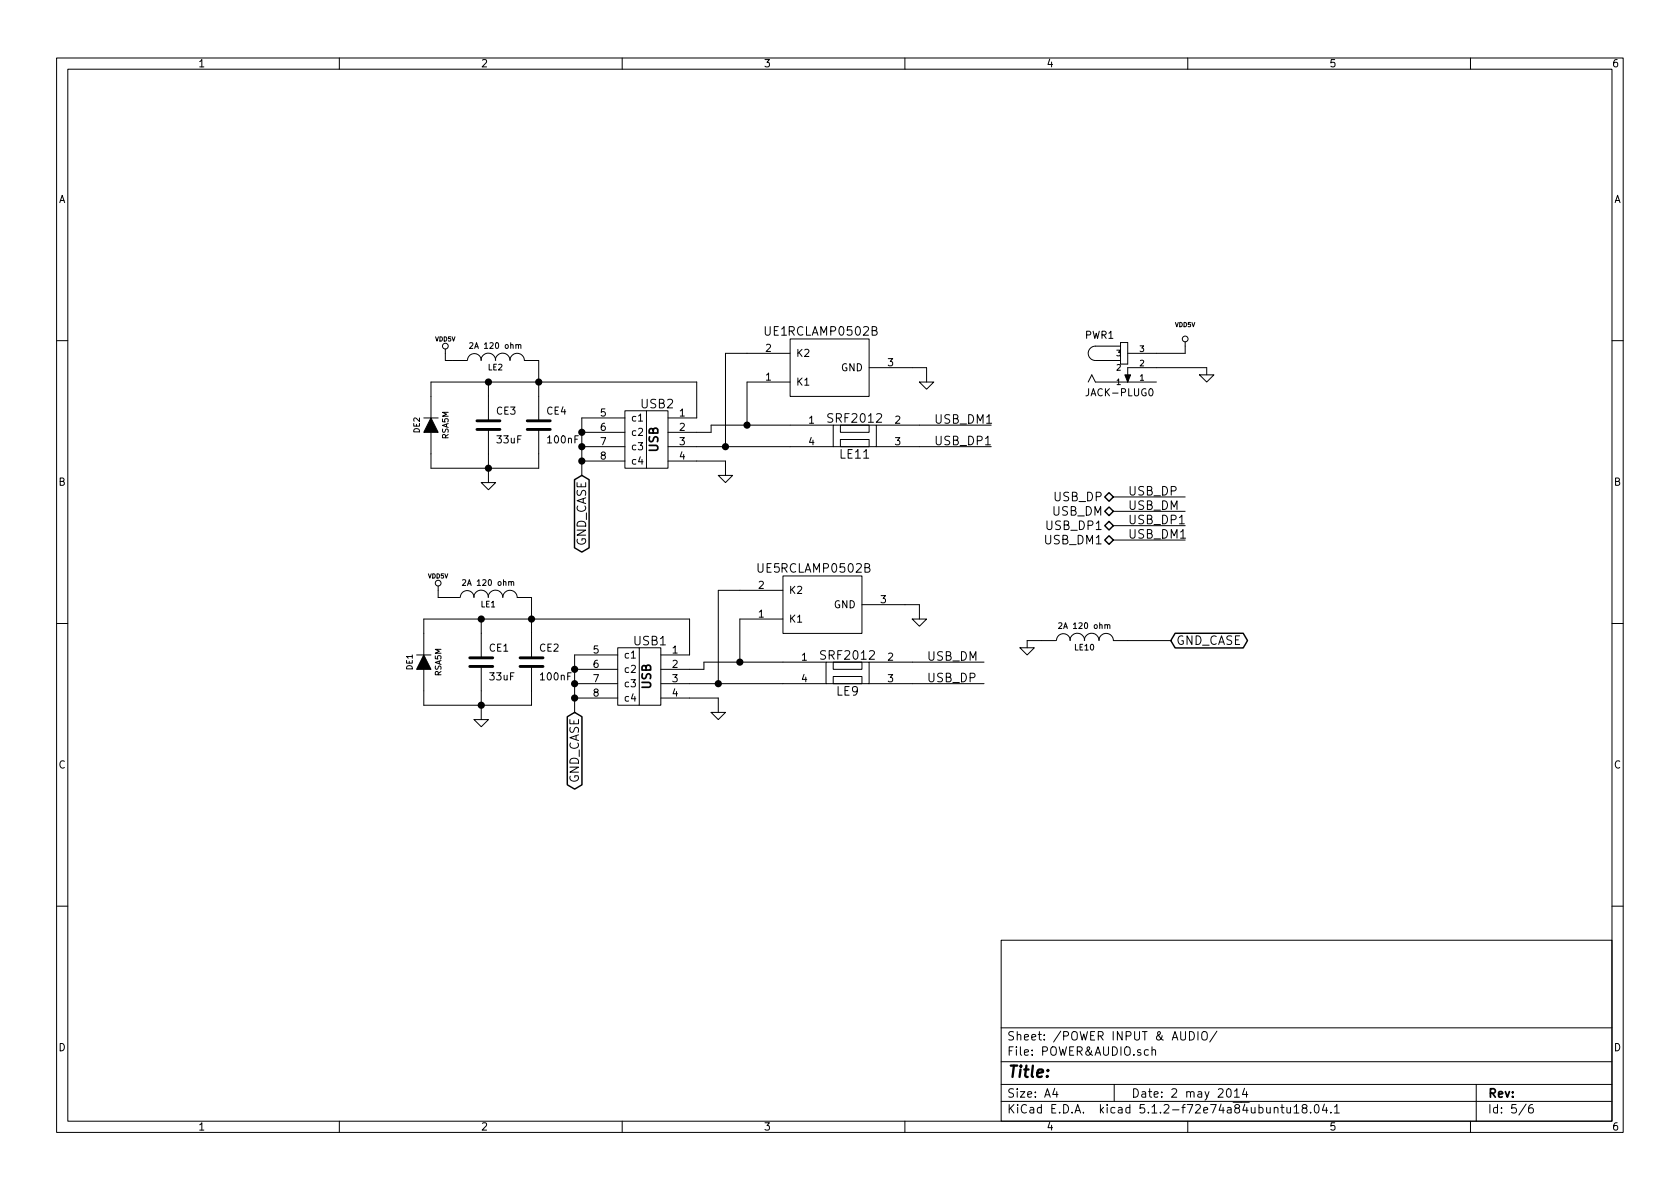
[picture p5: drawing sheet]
<svg xmlns="http://www.w3.org/2000/svg" width="297mm" height="210mm" viewBox="0 0 297 210" stroke-linecap="round" stroke-linejoin="round" font-family="sans-serif">
<g fill="none" stroke="#000" stroke-width=".18">
<path d="M10 10.3h277v189.9h-277zM12 12.2h273v186.1h-273zM60 10.3v1.9M110 10.3v1.9M160 10.3v1.9M210 10.3v1.9M260 10.3v1.9M139.7 59.9h14v10.2h-14zM10 60.2h2M74.9 73.9h2.6M76.2 73.9v-6.3h47v6.3h-5.1M78.7 61.7v2h3.8"/>
<path d="M82.7 63.7a1.22 1.22 0 0 1 1.2-1.2 1.22 1.22 0 0 1 1.2 1.2M83 60.7l.4-.1 .2 .3-.6 .7h.6M85 63.7a1.3 1.3 0 0 1 1.3-1.2 1.3 1.3 0 0 1 1.3 1.2M86.4 67.6v6.8M86.4 75.9v9.4M87.6 63.7a1.3 1.3 0 0 1 1.3-1.2 1.3 1.3 0 0 1 1.3 1.2 1.27 1.27 0 0 1 1.2-1.2 1.27 1.27 0 0 1 1.3 1.2h2.5v10.7M91.7 61.1l.1-.2 .2 .1 .1 .6M95.2 75.9v6.9h-19v-6.4M102.9 76.4h7.6M102.9 79h7.6M110.5 72.6h3.8v10.2h-3.8zM110.5 73.9h-7.6v10.2"/>
<path d="M114.3 72.6h3.8v10.2h-3.8M118.1 79h29.2M139.7 67.6h-7.6v7.6M139.7 62.5h-11.4v16.5M147.3 75.2h7.6v3.8h-7.6zM147.3 75.2h-21.6v1.2h-7.6M148.6 77.7h5.1v1.3h-5.1zM148.6 75.2h5.1v1.2h-5.1zM153.7 65h10.1v2.6M154.9 75.2h20.4M154.9 79h20.4M162.6 67.6h2.5l-1.3 1.2z"/>
<path d="M174.2 78.7h.9M192.4 67.6l.6-1.3 .7 1.3h10.8M198.1 61.2h-4.4a1.27 1.27 0 0 0-1.3 1.3 1.27 1.27 0 0 0 1.3 1.2h4.4M198.1 60.6h1.3v3.8h-1.3zM203.3 68.9l.1-.2a.67 .67 0 0 1 .5 .7 .67 .67 0 0 1-.5 .6l-.2-.2-.1-.3zM209.5 60.4v2.1h-10.1M212.1 66.3h2.5l-1.2 1.3zM213.4 66.3v-1.3h-14v2.6M285 60.2h2M85.1 85.3h2.5l-1.2 1.3zM102.9 81.5h7.6M118.1 81.5h10.2v2.6"/>
<path d="M127 84.1h2.5l-1.2 1.2zM196.8 90.4h12.7M196.8 87.9h12.7M196.8 95.5h12.7M196.8 93h12.7M208.5 92.6h.9M10 110.3h2M73.7 115.8h2.5M74.9 115.8v-6.3h47v6.3h-5.1M77.5 103.6v2.1h3.8M81.4 105.6a1.22 1.22 0 0 1 1.2-1.2 1.22 1.22 0 0 1 1.2 1.2M81.8 102.6l.4-.1 .1 .3-.6 .7h.6"/>
<path d="M83.8 105.6a1.3 1.3 0 0 1 1.3-1.2 1.3 1.3 0 0 1 1.3 1.2M85.1 109.5v6.8M85.1 117.9v9.3M86.3 105.6a1.3 1.3 0 0 1 1.3-1.2 1.3 1.3 0 0 1 1.3 1.2 1.27 1.27 0 0 1 1.3-1.2 1.27 1.27 0 0 1 1.2 1.2l2.6 .1v10.6M90.4 103l.1-.2 .3 .1v.6M94 117.9v6.8h-19.1v-6.3M101.6 118.4h7.6M109.2 114.5h3.8v10.2h-3.8zM109.2 115.8h-7.6v10.2M113 114.5h3.8v10.2h-3.8M138.4 101.8h14v10.2h-14zM138.4 104.4h-11.4v16.5"/>
<path d="M138.4 109.5h-7.6v7.6M146 117.1h7.7v3.8h-7.7zM146 117.1h-21.5v1.3h-7.7M147.3 119.6h5.1v1.3h-5.1zM147.3 117.1h5.1v1.3h-5.1zM152.4 106.9h10.2v2.6M153.7 117.1h20.3M161.3 109.5h2.5l-1.2 1.2zM180.3 114.5h2.6l-1.3 1.3zM186.7 113.3h-5.1v1.2M186.8 113.3a1.22 1.22 0 0 1 1.2-1.2 1.22 1.22 0 0 1 1.2 1.2M187.2 110.2l.4-.1 .2 .3-.7 .7h.7"/>
<path d="M189.2 113.3a1.3 1.3 0 0 1 1.3-1.3 1.3 1.3 0 0 1 1.3 1.3M191.7 113.3a1.3 1.3 0 0 1 1.3-1.3 1.3 1.3 0 0 1 1.3 1.3 1.27 1.27 0 0 1 1.3-1.3 1.27 1.27 0 0 1 1.2 1.3M195.8 110.6l.1-.1h.3v.6M196.8 113.3h10.2M285 110.3h2M83.8 127.2h2.6l-1.3 1.3zM101.6 120.9h7.6M101.6 123.4h7.6M116.8 123.4h10.2v2.6M116.8 120.9h29.2M125.7 126h2.6l-1.3 1.2zM153.7 120.9h20.3"/>
<path d="M10 160.2h2M177 166.3h108v32h-108zM285 160.2h2M60 198.3v1.9M110 198.3v1.9M160 198.3v1.9M177 194.8h108M177 191.8h108M177 187.8h108M177 181.8h108M186.5 192.5l-.4 1h1M186.8 193v1"/>
<path d="M197 191.8v3M203 185.7l-.4-.1-.3 .3 .2 .6h.5M203.7 185.7l.2-.1 .4 .1v.9M203.7 185.1v1.5M210 198.3v1.9M210.3 182.4a.76 .76 0 0 1 .9 .8 .76 .76 0 0 1-.9 .7zM211.8 182.4v1.5M212.7 182.5a.5 .5 0 0 1 .5 0 .5 .5 0 0 1 .3 .4v.5a.5 .5 0 0 1-.5 .5 .5 .5 0 0 1-.5-.5v-.5zM215.2 182.3l-1.3 2M217 192.6l.3-.1a.94 .94 0 0 1 0 1.5 .82 .82 0 0 1-.3-1.4zM218.3 193l.4-.5v1.5M218.3 194h.8"/>
<path d="M220 192.5l-.3 1h.9M220.4 193v1M225.3 196l.1-.1a.37 .37 0 0 1 .6 .1v.8M226.4 195.8h.6M226.7 195.3v1.3l.3 .2M227.5 195.8l.1 .9 .3 .1 .3-.1M228.2 195.8v1M228.8 195.8l.4-.5v1.5M228.8 196.8h.9M230.5 196l-.2-.2-.1-.2 .3-.3h.3l.3 .3-.1 .2-.6 .2a.48 .48 0 0 0-.1 .7l.2 .1 .5-.1a.48 .48 0 0 0-.2-.7M231.7 196.7v.1M232.5 195.5l.4-.2a.94 .94 0 0 1 0 1.5l-.5-.3v-.6z"/>
<path d="M234.2 195.2l-.4 1.1h.9M234.5 195.8v1M235.3 196.7v.1M235.9 195.8l.5-.5v1.5M235.9 196.8h.9M260 198.3v1.9M261 191.8v6.5M269.8 195.2l-1.2 2M271 195.3a.62 .62 0 0 0-.7 .7v.7l.3 .1 .4-.1 .1-.5-.1-.2-.4-.1-.3 .3"/>
<circle cx="209.6" cy="59.9" r=".51"/>
<circle cx="78.7" cy="61.2" r=".51"/>
<circle cx="77.5" cy="103.1" r=".51"/>
</g>
<g fill="#000" stroke="#000" stroke-width=".25">
<circle cx="86.4" cy="67.6" r=".51"/>
<circle cx="95.3" cy="67.6" r=".51"/>
<circle cx="102.9" cy="79" r=".51"/>
<circle cx="102.9" cy="76.4" r=".51"/>
<circle cx="128.3" cy="79" r=".51"/>
<circle cx="132.1" cy="75.2" r=".51"/>
<circle cx="86.4" cy="82.8" r=".51"/>
<circle cx="102.9" cy="81.5" r=".51"/>
<circle cx="85.1" cy="109.5" r=".51"/>
<circle cx="94" cy="109.5" r=".51"/>
<circle cx="101.6" cy="118.4" r=".51"/>
<circle cx="130.8" cy="117.1" r=".51"/>
<circle cx="85.1" cy="124.7" r=".51"/>
<circle cx="101.6" cy="120.9" r=".51"/>
<circle cx="101.6" cy="123.4" r=".51"/>
<circle cx="127" cy="120.9" r=".51"/>
</g>
<path d="M101.6 84.8l1.3-.7 1.3 .7v12.1l-1.3 .7-1.3-.7zM195.3 90.4l.8-.7 .7 .7-.7 .8zM195.3 93l.8-.8 .7 .8-.7 .7zM196.1 87.1l.7 .8-.7 .7-.8-.7zM196.1 94.7l.7 .8-.7 .8-.8-.8zM207.8 112h12l.8 1.3-.8 1.3h-12l-.8-1.3zM100.3 126.7l1.3-.7 1.3 .7v12.1l-1.3 .7-1.3-.7z" fill="none" stroke="#000" stroke-width=".25"/>
<path d="M76.2 73.9l1.3 2.5h-2.6zM198.9 66.3h1l-.5 1.3zM74.9 115.8l1.3 2.6h-2.5z" fill="#000" stroke="#000" stroke-width=".18"/>
<path d="M84.3 75.9h4.1M84.3 74.4h4.1M93.2 75.9h4.1M93.2 74.4h4.1M83.1 117.9h4M83.1 116.3h4M91.9 117.9h4.1M91.9 116.3h4.1" fill="none" stroke="#000" stroke-width=".51"/>
<text font-size="2.8" x="178" y="190.5">Title:</text>
<g font-size="2.1">
<text x="135.1" y="59.4">UE1 RCLAMP0502B</text>
<text x="113.4" y="72.2">USB2</text>
<text x="146.7" y="74.7">SRF2012</text>
<text x="165.1" y="74.9">USB_DM1</text>
<text x="116.4" y="80" transform="rotate(-90 116.4 80)">USB</text>
<text x="148.6" y="81.1">LE11</text>
<text x="165.1" y="78.7">USB_DP1</text>
<text x="186.5" y="88.6">USB_DP</text>
<text x="199.4" y="87.6">USB_DP</text>
<text x="185.3" y="93.7">USB_DP1</text>
<text x="186.1" y="91.2">USB_DM</text>
<text x="199.4" y="90.2">USB_DM</text>
<text x="199.4" y="92.7">USB_DP1</text>
<text x="199.4" y="95.2">USB_DM1</text>
<text x="103.6" y="96.8" transform="rotate(-90 103.6 96.8)">GND_CASE</text>
<text x="133.8" y="101.3">UE5 RCLAMP0502B</text>
<text x="184.9" y="96.3">USB_DM1</text>
<text x="112.1" y="114.1">USB1</text>
<text x="145.4" y="116.7">SRF2012</text>
<text x="163.8" y="116.8">USB_DM</text>
<text x="207.9" y="114">GND_CASE</text>
<text x="115.1" y="121.9" transform="rotate(-90 115.1 121.9)">USB</text>
<text x="147.9" y="123">LE9</text>
<text x="163.8" y="120.6">USB_DP</text>
<text x="102.4" y="138.7" transform="rotate(-90 102.4 138.7)">GND_CASE</text>
<text x="178" y="184">Sheet: /POWER INPUT &amp; AUDIO/</text>
<text x="178" y="186.7">File: POWER&amp;AUDIO.sch</text>
<text x="178" y="196.9">KiCad E.D.A. kicad 5.1.2-f72e74a84ubuntu18.04.1</text>
<text x="178" y="194.1">Size: A4</text>
<text x="200" y="194.1">Date: 2 may 2014</text>
<text x="263" y="194.1">Rev:</text>
<text x="263" y="196.9">Id: 5/6</text>
</g>
<g font-size="1.8">
<text x="35" y="11.9">1</text>
<text x="85" y="11.9">2</text>
<text x="135" y="11.9">3</text>
<text x="185" y="11.9">4</text>
<text x="235" y="11.9">5</text>
<text x="285" y="11.9">6</text>
<text x="10.4" y="35.9">A</text>
<text x="285.4" y="35.9">A</text>
<text x="191.9" y="59.9">PWR1</text>
<text x="135.4" y="62.2">2</text>
<text x="140.7" y="63.1">K2</text>
<text x="148.7" y="65.7">GND</text>
<text x="157" y="64.8">3</text>
<text x="135.4" y="67.3">1</text>
<text x="140.7" y="68.2">K1</text>
<text x="192.3" y="70.1">JACK-PLUG0</text>
<text x="87.8" y="73.3">CE3</text>
<text x="96.7" y="73.3">CE4</text>
<text x="106.2" y="73.7">5</text>
<text x="106.2" y="76.2">6</text>
<text x="111.5" y="74.5">c1</text>
<text x="111.5" y="77.1">c2</text>
<text x="120.2" y="73.7">1</text>
<text x="120.2" y="76.2">2</text>
<text x="143" y="74.9">1</text>
<text x="158.3" y="74.9">2</text>
<text x="88" y="78.4">33uF</text>
<text x="97" y="78.4">100nF</text>
<text x="106.2" y="78.7">7</text>
<text x="106.2" y="81.3">8</text>
<text x="111.5" y="79.6">c3</text>
<text x="111.5" y="82.2">c4</text>
<text x="120.2" y="78.7">3</text>
<text x="120.2" y="81.3">4</text>
<text x="143" y="78.7">4</text>
<text x="158.3" y="78.7">3</text>
<text x="10.4" y="85.9">B</text>
<text x="285.4" y="85.9">B</text>
<text x="134.1" y="104.1">2</text>
<text x="139.4" y="105">K2</text>
<text x="147.4" y="107.6">GND</text>
<text x="155.7" y="106.7">3</text>
<text x="134.1" y="109.2">1</text>
<text x="139.4" y="110.1">K1</text>
<text x="86.5" y="115.2">CE1</text>
<text x="95.4" y="115.2">CE2</text>
<text x="104.9" y="115.6">5</text>
<text x="104.9" y="118.1">6</text>
<text x="110.2" y="116.5">c1</text>
<text x="110.2" y="119">c2</text>
<text x="118.9" y="115.6">1</text>
<text x="118.9" y="118.1">2</text>
<text x="141.8" y="116.8">1</text>
<text x="157" y="116.8">2</text>
<text x="86.7" y="120.3">33uF</text>
<text x="95.7" y="120.3">100nF</text>
<text x="104.9" y="120.6">7</text>
<text x="104.9" y="123.2">8</text>
<text x="110.2" y="121.5">c3</text>
<text x="110.2" y="124.1">c4</text>
<text x="118.9" y="120.6">3</text>
<text x="118.9" y="123.2">4</text>
<text x="141.8" y="120.6">4</text>
<text x="157" y="120.6">3</text>
<text x="10.4" y="135.9">C</text>
<text x="285.4" y="135.9">C</text>
<text x="10.4" y="185.9">D</text>
<text x="285.4" y="185.9">D</text>
<text x="35" y="199.9">1</text>
<text x="85" y="199.9">2</text>
<text x="135" y="199.9">3</text>
<text x="185" y="199.9">4</text>
<text x="235" y="199.9">5</text>
<text x="285" y="199.9">6</text>
</g>
<g font-size="1.4">
<text x="83.6" y="61.7">2A 120 ohm</text>
<text x="86.3" y="65.5">LE2</text>
<text x="197.6" y="65.5">2</text>
<text x="197.6" y="63">3</text>
<text x="201.5" y="64.8">2</text>
<text x="201.5" y="62.2">3</text>
<text x="197.6" y="68.1">1</text>
<text x="201.5" y="67.3">1</text>
<text x="74.2" y="76.5" transform="rotate(-90 74.2 76.5)">DE2</text>
<text x="79.3" y="77.6" transform="rotate(-90 79.3 77.6)">RSA5M</text>
<text x="82.4" y="103.6">2A 120 ohm</text>
<text x="85" y="107.4">LE1</text>
<text x="187.8" y="111.2">2A 120 ohm</text>
<text x="72.9" y="118.5" transform="rotate(-90 72.9 118.5)">DE1</text>
<text x="78" y="119.6" transform="rotate(-90 78 119.6)">RSA5M</text>
<text x="190.1" y="115">LE10</text>
</g>
<g font-size="1.1">
<text x="207.8" y="57.8">VDD5V</text>
<text x="77" y="60.4">VDD5V</text>
<text x="75.7" y="102.3">VDD5V</text>
</g>
</svg>
